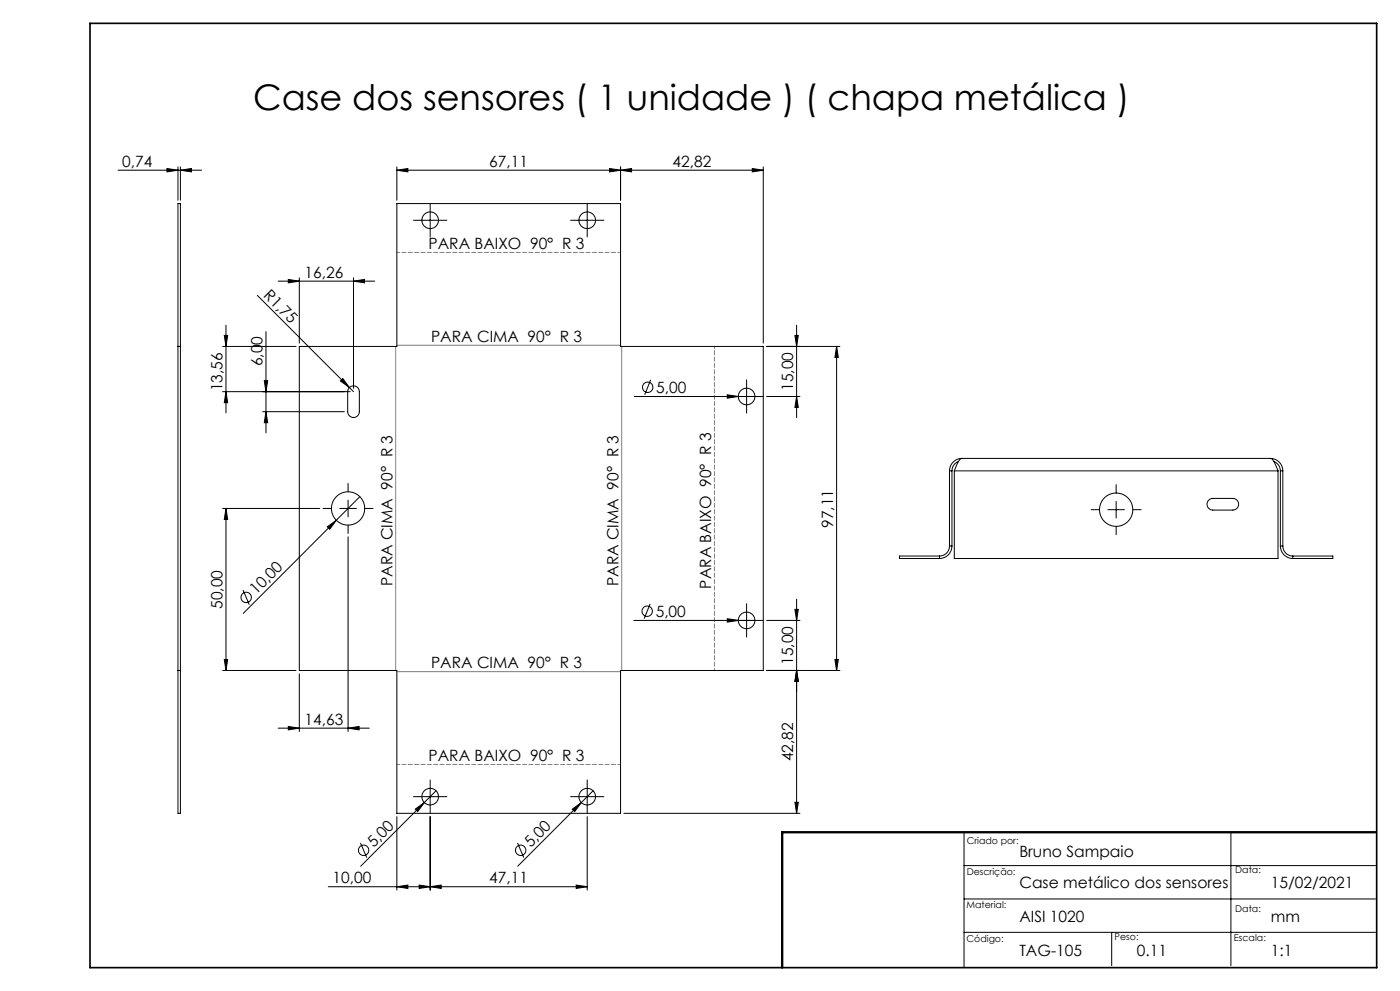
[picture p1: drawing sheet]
<svg xmlns="http://www.w3.org/2000/svg" width="420mm" height="297mm" viewBox="0 0 420 297" stroke-linecap="round" stroke-linejoin="round" font-family="sans-serif">
<g fill="none" stroke="#000" stroke-width=".3">
<path d="M35.4 51h25.1M50.1 50.5l3.3 .5-3.3 .5zM53.4 50v10M54.1 51l3.3-.5v1zM54.1 50v10M119.1 51l3.3-.5v1zM119.1 51h109.9M119.1 50v10M182.9 50.5l3.3 .5-3.3 .5zM186.2 51l3.3-.5v1zM186.2 50v10M225.7 50.5l3.3 .5-3.3 .5z"/>
<path d="M229 50v52.8M53.4 61h.7v182.8h-.7zM119.1 61h67.1v42.8h42.8v97.1h-42.8v42.9h-67.1v-42.9h-29.3v-97.1h29.3zM126.6 66h5M129.1 63.5v5M173.7 66h5M176.2 63.5v5M67.8 97.5v26.2M77.2 88.5l27.6 27.6M79.8 99.4v30.3M83.4 84.3h29M86.5 83.7l3.3 .6-3.3 .5z"/>
<path d="M89.8 83.3v19.5M106.1 84.3l3.3-.6v1.1zM106.1 83.3v33.1M239 97.5v27.7M53.4 103.8h.7M66.8 117.4h38.3M66.8 103.8h22M67.3 100.5h1l-.5 3.3zM67.8 117.4l.5 3.3h-1zM79.3 114.1h1l-.5 3.3zM102.1 114.2l.7-.7 2 2.6zM104.6 116.4a1.75 1.75 0 0 1 2-.7 1.75 1.75 0 0 1 1.2 1.7v6a1.75 1.75 0 0 1-1.7 1.7 1.75 1.75 0 0 1-1.8-1.7v-6z"/>
<path d="M104.8 116.1l1.3 1.3M190.3 118.8h36.2M195.2 113.8l-1.8 4.5M218.2 118.3l3.3 .5-3.3 .5zM224 116.3v5M230 118.8h10M238.5 100.5h1l-.5 3.3zM239 118.8l.5 3.3h-1zM251 103.8l.5 3.3h-1zM251 103.8v97.1M252 103.8h-22M78.8 123.4h24.5"/>
<path d="M79.8 123.4l.5 3.3h-1zM287.5 138.3a2.99 2.99 0 0 0-1.9 2.8M288.6 137.4a4.3 4.3 0 0 0-2.1 3.1l-.2 .6M288.6 137.4a3.7 3.7 0 0 0-3.8 3.7M288.6 137.4h92.5M381.1 137.4a4.8 4.8 0 0 1 2.1 3.3l.2 .4M381.1 137.4a3.7 3.7 0 0 1 3.7 3.7M382.2 138.3l.7 .4 .7 .8 .5 1.6M66.8 152.4h29.1M67.8 152.4l.5 3.3h-1zM67.8 152.4v48.5M98.2 157.9l2.7-2-2 2.7z"/>
<path d="M101.9 152.4h5M104.4 149.9v5M108 148.8l-35 35M284.8 141.1h.8M284.8 141.1v22.5M285.6 141.1v22.5M286.3 141.1v26.3h97.1v-26.3M286.3 141.1h97.1M332.3 152.8h5M334.8 150.3v5M362.6 149.9l1.2-.5h6a1.75 1.75 0 0 1 1.8 1.7 1.75 1.75 0 0 1-1.8 1.8h-6a1.75 1.75 0 0 1-1.6-1.1 1.75 1.75 0 0 1 .4-1.9zM384.1 141.1h.7"/>
<path d="M384.1 141.1v22.5M384.8 141.1v22.5M72.9 176.8l1.9 4.4M104.4 160.9v58.3M239 179.6v64.2M281.8 166.6h-12v.8h12M281.8 166.6v.8M284.8 163.6a3 3 0 0 1-3 3M284.8 163.6h.8M285.6 163.6a3.7 3.7 0 0 1-3.8 3.8M384.1 163.6a3.7 3.7 0 0 0 3.7 3.8M384.1 163.6h.7"/>
<path d="M384.8 163.6a3 3 0 0 0 3 3M387.8 166.6h12v.8h-12M387.8 166.6v.8M67.3 197.6h1l-.5 3.3zM190.1 185.9h36.4M195 181l-1.7 4.4M218.2 185.4l3.3 .5-3.3 .5zM224 183.4v5M230 185.9h10M238.5 182.6h1l-.5 3.3zM250.5 197.6h1l-.5 3.3zM53.4 200.9h.7"/>
<path d="M66.8 200.9h22M83.4 218.2h27.4M86.5 217.7l3.3 .5-3.3 .5zM89.8 201.9v17.3M104.4 218.2l3.3-.5v1zM239 200.9l.5 3.3h-1zM252 200.9h-22M126.6 238.8h5M129.1 236.3v5M130.8 237l-3.5 3.5M173.7 238.8h5M176.2 236.3v5"/>
<path d="M177.9 237l-22.6 22.6M108.1 252.6l1.9 4.4M119.1 244.8v22M124.6 242.5l2.7-2-2 2.7zM127.3 240.5l-19.1 19.1M129.1 244.8v22M155.3 252.6l1.8 4.4M171.7 242.5l2.7-2-2 2.7zM176.2 244.8v22M187.2 243.8h52.8M238.5 240.5h1l-.5 3.3zM289.2 259.4h123.5"/>
<path d="M289.2 249.4v40.6M369.3 249.4v40M98.5 265.8h77.7M119.1 265.8l3.3-.6v1.1zM125.8 265.2l3.3 .6-3.3 .5zM129.1 265.8l3.3-.6v1.1zM172.9 265.2l3.3 .6-3.3 .5zM289.2 279.4h123.5M289.2 269.4h123.5M333.5 279.4v10"/>
<circle cx="129.1" cy="66" r="2.5"/>
<circle cx="176.2" cy="66" r="2.5"/>
<circle cx="194.3" cy="116.1" r="1.56"/>
<circle cx="224" cy="118.8" r="2.5"/>
<circle cx="104.4" cy="152.4" r="5"/>
<circle cx="334.8" cy="152.8" r="5"/>
<circle cx="73.8" cy="179" r="1.56"/>
<circle cx="194.2" cy="183.2" r="1.56"/>
<circle cx="224" cy="185.9" r="2.5"/>
<circle cx="129.1" cy="238.8" r="2.5"/>
<circle cx="176.2" cy="238.8" r="2.5"/>
<circle cx="109.1" cy="254.8" r="1.56"/>
<circle cx="156.2" cy="254.8" r="1.56"/>
</g>
<path d="M27 7h386v283h-386z" fill="none" stroke="#000" stroke-width=".5"/>
<path d="M412.7 249.4h-178v40.6" fill="none" stroke="#000" stroke-width=".7"/>
<g fill="none" stroke="#000" stroke-width=".3" stroke-dasharray="15.2 1.3 1.3 1.3">
<path d="M126.6 66h-2.5M129.1 63.5v-2.5M129.1 68.5v2.5M131.6 66h2.5M173.7 66h-2.5M176.2 63.5v-2.5M176.2 68.5v2.5M178.7 66h2.5M221.5 118.8h-2.5M224 116.3v-2.5M226.5 118.8h2.5M224 121.3v2.5"/>
<path d="M99.4 152.4h-2.5M104.4 147.4v-2.5M104.4 157.4v2.5M109.4 152.4h2.5M329.8 152.8h-2.5M334.8 147.8v-2.5M334.8 157.8v2.5M339.8 152.8h2.5M221.5 185.9h-2.5M224 183.4v-2.5M224 188.4v2.5M226.5 185.9h2.5"/>
<path d="M126.6 238.8h-2.5M129.1 236.3v-2.5M131.6 238.8h2.5M173.7 238.8h-2.5M176.2 236.3v-2.5M178.7 238.8h2.5M129.1 241.3v2.5M176.2 241.3v2.5"/>
</g>
<path d="M118.7 103.8v97.1M119.1 103.5h67.1M186.5 103.8v97.1M119.1 201.3h67.1" fill="none" stroke="#808080" stroke-width=".3"/>
<path d="M186.2 75.7h-67.1M119.1 229.1h67.1" fill="none" stroke="#808080" stroke-width=".3" stroke-dasharray="1.3 .6" stroke-dashoffset=".4"/>
<path d="M214.3 200.9v-97.1" fill="none" stroke="#808080" stroke-width=".3" stroke-dasharray="1.3 .6" stroke-dashoffset=".7"/>
<g fill="#000">
<path d="M102.1 114.2l.7-.7 2 2.6zM218.2 118.3l3.3 .5-3.3 .5zM98.2 157.9l2.7-2-2 2.7zM218.2 185.4l3.3 .5-3.3 .5zM124.6 242.5l2.7-2-2 2.7zM171.7 242.5l2.7-2-2 2.7z"/>
<path d="M50.1 50.5l3.3 .5-3.3 .5zM54.1 51l3.3-.5v1z"/>
<path d="M182.9 50.5l3.3 .5-3.3 .5zM119.1 51l3.3-.5v1zM125.8 265.2l3.3 .6-3.3 .5zM119.1 265.8l3.3-.6v1.1zM172.9 265.2l3.3 .6-3.3 .5zM129.1 265.8l3.3-.6v1.1zM104.4 218.2l3.3-.5v1zM86.5 217.7l3.3 .5-3.3 .5zM106.1 84.3l3.3-.6v1.1zM86.5 83.7l3.3 .6-3.3 .5z"/>
<path d="M225.7 50.5l3.3 .5-3.3 .5zM186.2 51l3.3-.5v1z"/>
<path d="M238.5 100.5h1l-.5 3.3zM239 118.8l.5 3.3h-1z"/>
<path d="M67.8 152.4l.5 3.3h-1zM67.3 197.6h1l-.5 3.3z"/>
<path d="M239 200.9l.5 3.3h-1zM238.5 182.6h1l-.5 3.3z"/>
<path d="M250.5 197.6h1l-.5 3.3zM251 103.8l.5 3.3h-1z"/>
<path d="M238.5 240.5h1l-.5 3.3zM239 200.9l.5 3.3h-1zM79.8 123.4l.5 3.3h-1zM79.3 114.1h1l-.5 3.3zM67.8 117.4l.5 3.3h-1zM67.3 100.5h1l-.5 3.3z"/>
</g>
<text font-size="10.6" x="75.9" y="33.1">Case dos sensores ( 1 unidade ) ( chapa metálica )</text>
<g font-size="4.7">
<text x="36.7" y="50">0,74</text>
<text x="146.8" y="50">67,11</text>
<text x="201.8" y="50">42,82</text>
<text x="128.6" y="74.7">PARA BAIXO 90° R 3</text>
<text x="91.4" y="83.2">16,26</text>
<text x="78.8" y="88.7" transform="rotate(45 78.8 88.7)">R1,75</text>
<text x="129.3" y="102.5">PARA CIMA 90° R 3</text>
<text x="78.8" y="109.7" transform="rotate(-90 78.8 109.7)">6,00</text>
<text x="66.8" y="117.3" transform="rotate(-90 66.8 117.3)">13,56</text>
<text x="196.9" y="117.8">5,00</text>
<text x="238" y="117.1" transform="rotate(-90 238 117.1)">15,00</text>
<text x="250" y="158.2" transform="rotate(-90 250 158.2)">97,11</text>
<text x="76.9" y="178.4" transform="rotate(-45 76.9 178.4)">10,00</text>
<text x="117.7" y="175.7" transform="rotate(-90 117.7 175.7)">PARA CIMA 90° R 3</text>
<text x="185.5" y="175.7" transform="rotate(-90 185.5 175.7)">PARA CIMA 90° R 3</text>
<text x="213.4" y="176.4" transform="rotate(-90 213.4 176.4)">PARA BAIXO 90° R 3</text>
<text x="66.8" y="182.5" transform="rotate(-90 66.8 182.5)">50,00</text>
<text x="196.7" y="184.9">5,00</text>
<text x="129.3" y="200.3">PARA CIMA 90° R 3</text>
<text x="238" y="199.3" transform="rotate(-90 238 199.3)">15,00</text>
<text x="91.4" y="217.2">14,63</text>
<text x="128.6" y="228">PARA BAIXO 90° R 3</text>
<text x="238" y="228.2" transform="rotate(-90 238 228.2)">42,82</text>
<text x="112.1" y="254.2" transform="rotate(-45 112.1 254.2)">5,00</text>
<text x="159.2" y="254.2" transform="rotate(-45 159.2 254.2)">5,00</text>
<text x="305.8" y="257">Bruno Sampaio</text>
<text x="99.8" y="264.7">10,00</text>
<text x="146.8" y="264.7">47,11</text>
<text x="305.8" y="266.2">Case metálico dos sensores</text>
<text x="381.3" y="266.2">15/02/2021</text>
<text x="305.8" y="276.2">AISI 1020</text>
<text x="381.3" y="276.2">mm</text>
<text x="305.8" y="286.5">TAG-105</text>
<text x="341.1" y="286.5">0.11</text>
<text x="381.3" y="286.5">1:1</text>
</g>
<g font-size="2.8">
<text x="290" y="253">Criado por:</text>
<text x="290" y="262.2">Descrição:</text>
<text x="370.6" y="261.8">Data:</text>
<text x="290" y="272.1">Material:</text>
<text x="370.6" y="273.2">Data:</text>
<text x="334.4" y="281.7">Peso:</text>
<text x="290" y="282.4">Código:</text>
<text x="370.1" y="282">Escala:</text>
</g>
</svg>
